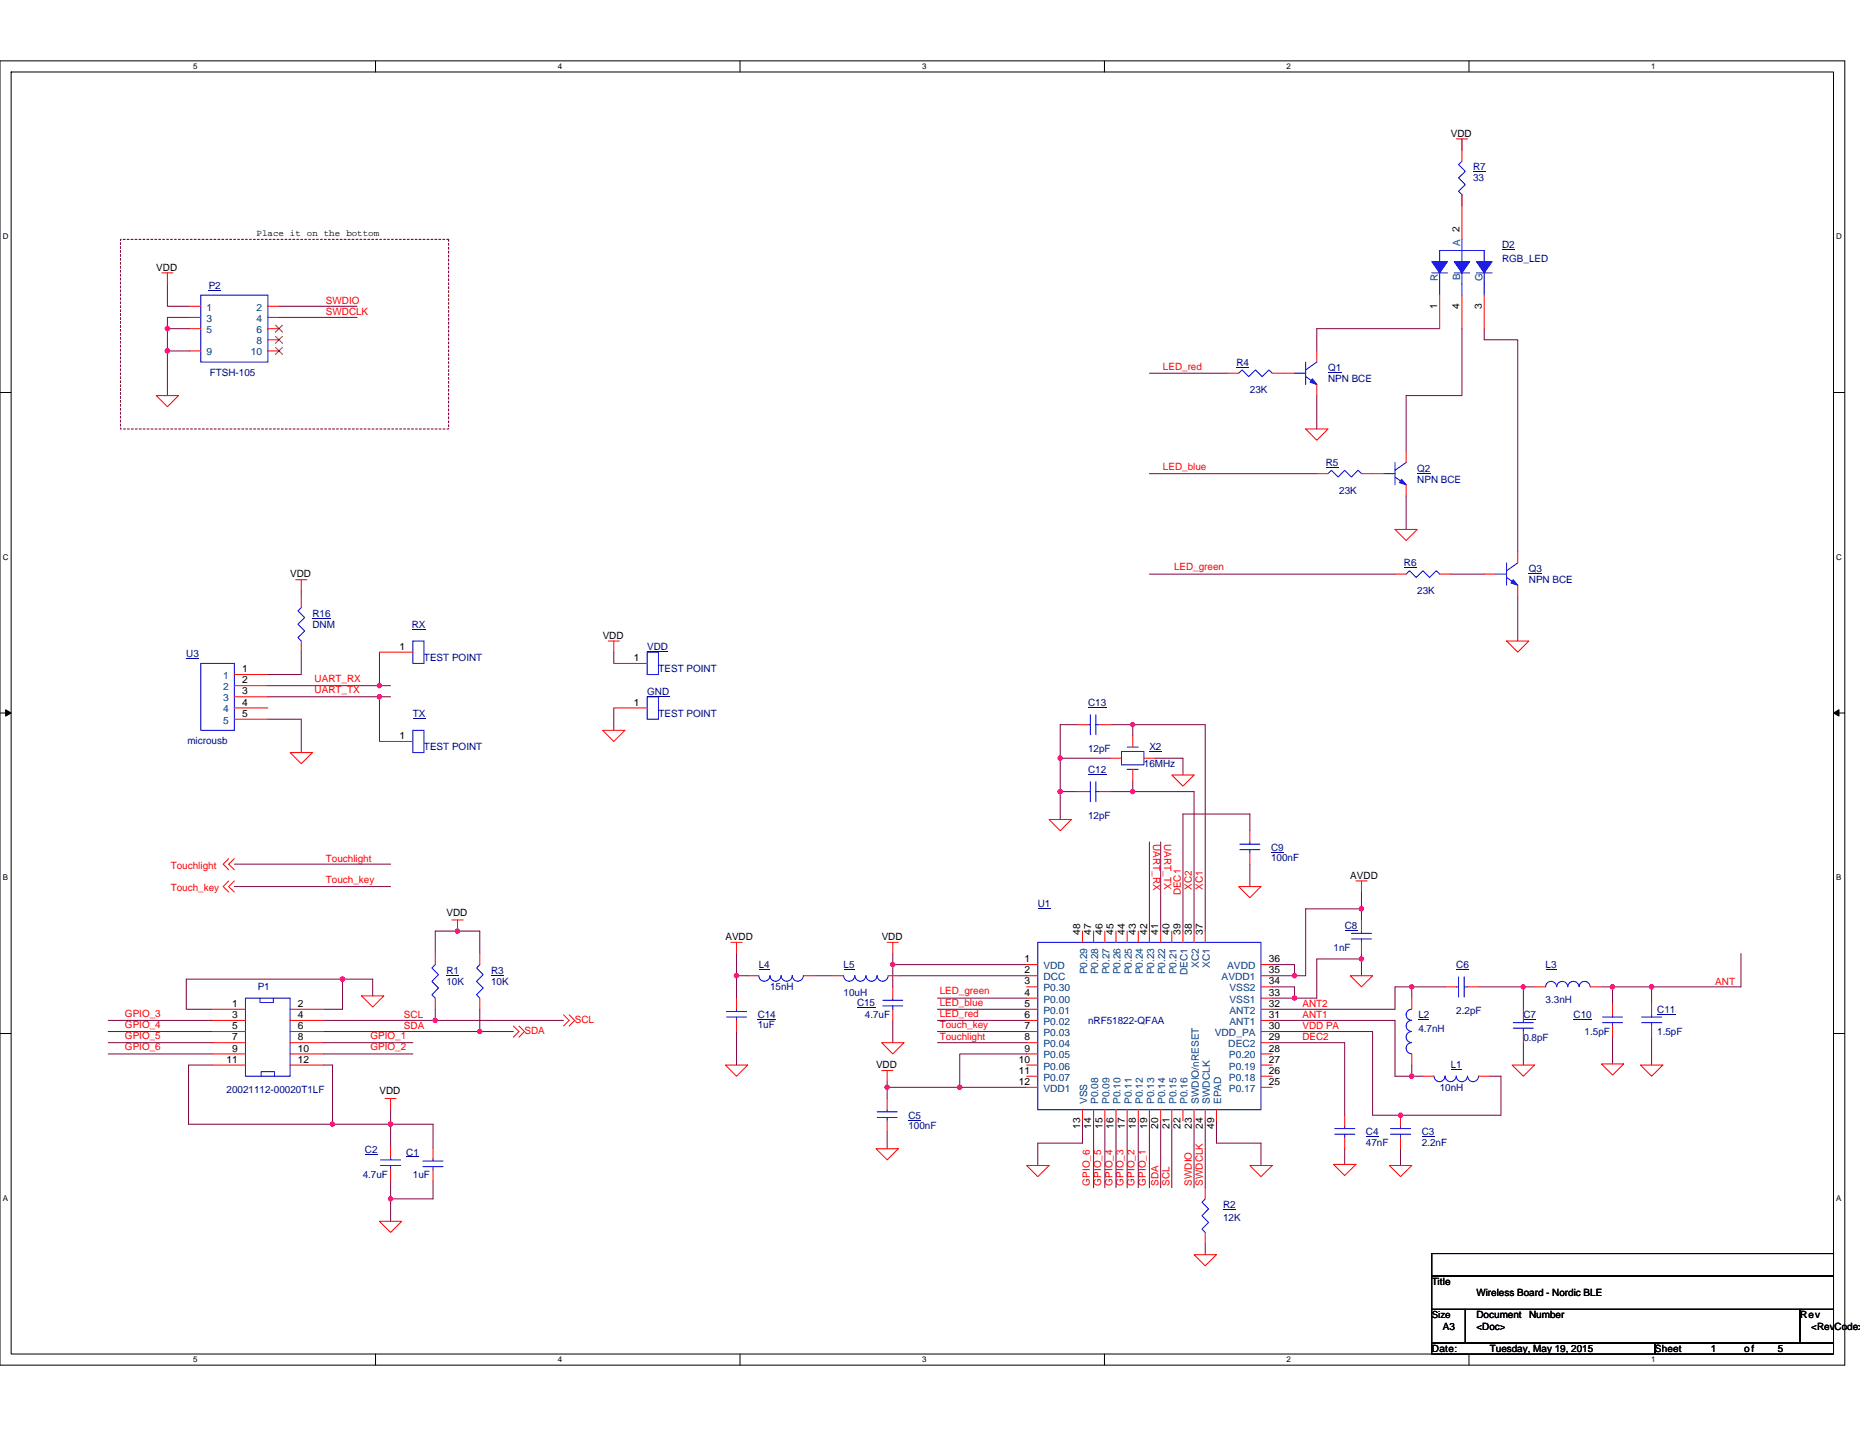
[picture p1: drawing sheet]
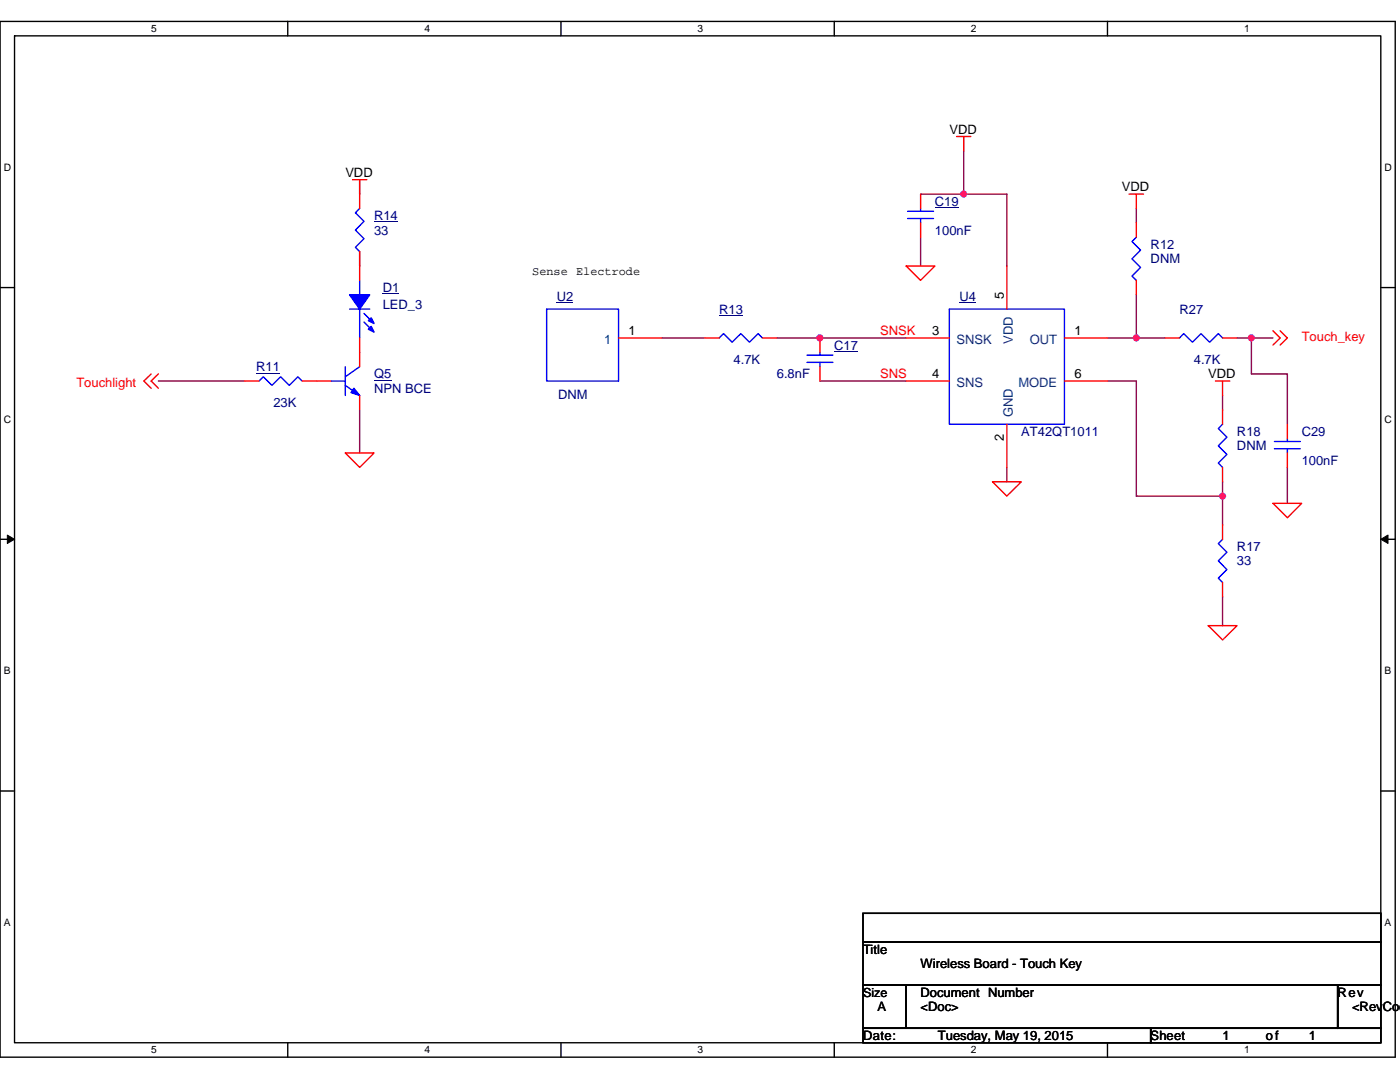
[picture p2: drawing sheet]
# OrCAD Capture schematic WIRELESS_BOARD_19MAY15_1310.DSN

## Sheets
1 Touch_key: size A; title: Wireless Board - Touch Key
2 Nordic_BLE: size A3; title: Wireless Board - Nordic BLE

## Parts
sheet Nordic_BLE
C1  1uF  [C0402]
C2  4.7uF  [C0603]
C3  2.2nF  [C0402]
C4  47nF  [C0402]
C5  100nF  [C0402]
C6  2.2pF  [C0402]
C7  0.8pF  [C0402]
C8  1nF  [C0402]
C9  100nF  [C0402]
C10  1.5pF  [C0402]
C11  1.5pF  [C0402]
C12  12pF  [C0402]
C13  12pF  [C0402]
C14  1uF  [C0402]
C15  4.7uF  [C0603]
D2  RGB_LED  [LED4P_APFA3010SEEZGQBDC]
GND  TEST POINT  [TP]
L1  10nH  [L0402]
L2  4.7nH  [L0402]
L3  3.3nH  [L0402]
L4  15nH  [L0402]
L5  10uH  [L0603]
P1  20021112-00020T1LF  [conn20pin_20021112_RA]
P2  FTSH-105  [FTSH-105-01-L-DV]
Q1  NPN BCE  [SOT23]
Q2  NPN BCE  [SOT23]
Q3  NPN BCE  [SOT23]
R1  10K  [R0402]
R2  12K  [R0402]
R3  10K  [R0402]
R4  23K  [R0402]
R5  23K  [R0402]
R6  23K  [R0402]
R7  33  [R0402]
R16  DNM  [R0402]
RX  TEST POINT  [TP]
TX  TEST POINT  [TP]
U1  nRF51822-QFAA  [QFN40P600X600X90-48N]
U3  microusb  [USB_10118192AC]
VDD  TEST POINT  [TP]
X2  16MHz  [BT-XTAL_2520]
sheet Touch_key
C17  6.8nF  [C0603]
C19  100nF  [C0402]
C29  100nF  [C0402]
D1  LED_3  [LED0402]
Q5  NPN BCE  [SOT23]
R11  23K  [R0402]
R12  DNM  [R0402]
R13  4.7K  [R0402]
R14  33  [R0402]
R17  33  [R0402]
R18  DNM  [R0402]
R27  4.7K  [R0402]
U2  DNM  [TP_40RD_SMT]
U4  AT42QT1011  [SOP95P280X145-6N]

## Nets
AVDD: C8.1 C14.1 L4.2 U1.35(AVDD1) U1.36(AVDD)
GND_SIGNAL: C1.2 C2.2 C3.2 C4.2 C5.2 C7.2 C8.2 C9.2 C10.2 C11.2 C12.1 C13.1 C14.2 C15.2 C19.2 C29.2 GND.1 P1.1 P1.2 P2.3 P2.5 P2.9 Q1.E Q2.E Q3.E Q5.E R2.1 R17.1 U1.13(VSS) U1.33(VSS1) U1.34(VSS2) U1.49(EPAD) U3.5 U4.2(GND) X2.2 X2.4
VDD: C1.1 C2.1 C5.1 C15.1 C19.1 P1.11 P1.12 P2.1 R1.2 R3.2 R7.2 R12.2 R14.2 R16.2 R18.2 U1.1(VDD) U1.9(P0.05) U1.12(VDD1) U4.5(VDD) VDD.1
VDD PA: C3.1 L1.1 U1.30(VDD_PA)
ANT: C10.1 C11.1 L3.2
ANT1: L1.2 L2.1 U1.31(ANT1)
ANT2: C6.1 L2.2 U1.32(ANT2)
DEC1: C9.1 U1.39(DEC1)
DEC2: C4.1 U1.29(DEC2)
GPIO_1: P1.8 U1.19(P0.13)
GPIO_2: P1.10 U1.18(P0.12)
GPIO_3: P1.3 U1.17(P0.11)
GPIO_4: P1.5 U1.16(P0.10)
GPIO_5: P1.7 U1.15(P0.09)
GPIO_6: P1.9 U1.14(P0.08)
LED_blue: R5.1 U1.5(P0.01)
LED_green: R6.1 U1.4(P0.00)
LED_red: R4.1 U1.6(P0.02)
SCL: P1.4 R1.1 U1.21(P0.15)
SDA: P1.6 R3.1 U1.20(P0.14)
SNS: C17.2 U4.4(SNS)
SNSK: C17.1 R13.2 U4.3(SNSK)
SWDCLK: P2.4 R2.2 U1.24(SWDCLK)
SWDIO: P2.2 U1.23(SWDIO/nRESET)
Touch_key: C29.1 R27.2 U1.7(P0.03)
Touchlight: R11.1 U1.8(P0.04)
UART_RX: RX.1 U1.42(P0.23) U3.2
UART_TX: TX.1 U1.41(P0.22) U3.3
XC1: C13.2 U1.37(XC1) X2.3
XC2: C12.2 U1.38(XC2) X2.1
N13796: L4.1 L5.2
N13800: L5.1 U1.2(DCC)
N17550: C6.2 C7.1 L3.1
N6850732: R12.1 R27.1 U4.1(OUT)
N6850852: R17.2 R18.1 U4.6(MODE)
N6850940: R13.1 U2.1
N6920326: D1.A(ANODE) R14.1
N6921954: D2.2(A) R7.1
N6922014: D2.1(R) Q1.C
N6922833: D2.4(B) Q2.C
N6923020: D2.3(G) Q3.C
N6923221: Q3.B R6.2
N6927619: Q2.B R5.2
N6927621: Q1.B R4.2
N6930141: R16.1 U3.1
N6939956: Q5.B R11.2
N6939957: D1.K(CATHODE) Q5.C

Not connected (* = marked no-connect by the designer): P2 6* 8* 10*; U1 3(P0.30) 10(P0.06) 11(P0.07) 22(P0.16) 25(P0.17) 26(P0.18) 27(P0.19) 28(P0.20) 40(P0.21) 43(P0.24) 44(P0.25) 45(P0.26) 46(P0.27) 47(P0.28) 48(P0.29); U3 4

## Notes on the sheets
sheet 1
- Sense Electrode
sheet 2
- Place it on the bottom
